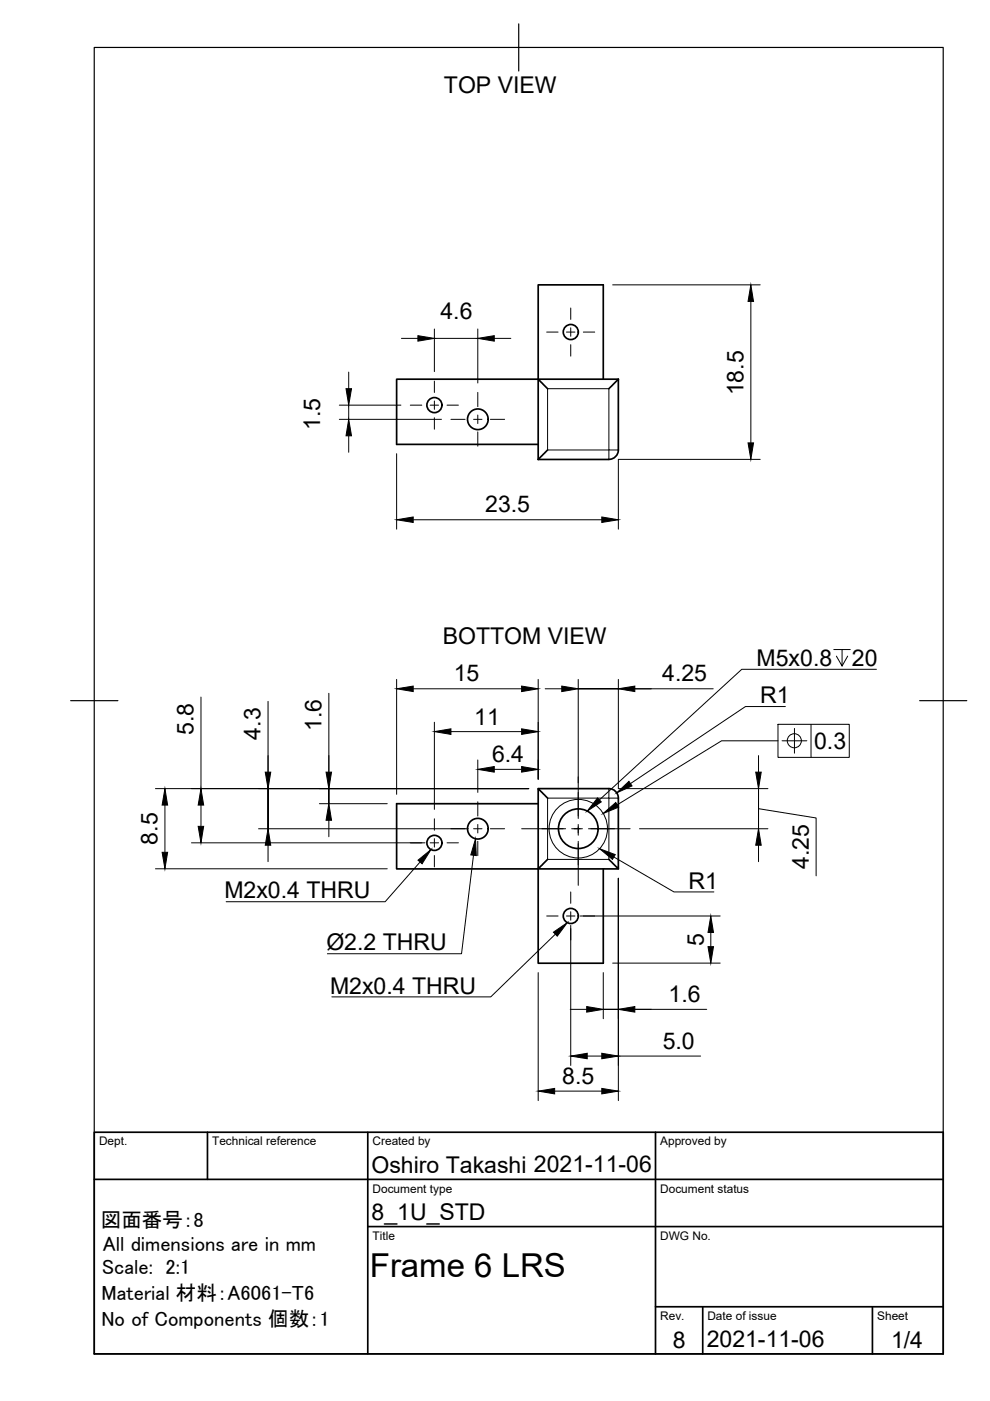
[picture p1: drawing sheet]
<svg xmlns="http://www.w3.org/2000/svg" width="210mm" height="297mm" viewBox="0 0 210 297" stroke-linecap="round" stroke-linejoin="round" font-family="sans-serif">
<!-- layer: Visible -->
<g fill="none" stroke="#000" stroke-width=".36">
<path d="M114.1 80.4h-30v13.8h30M114.1 80.4v-20h13.8v20M114.1 80.4h17M114.1 97.4h15M116.1 95.4l-2 2M116.1 82.4l-2-2v17M131.1 80.4l-2 2M131.1 80.4v15a2 2 0 0 1-2 2M114.1 170.4h-30v13.8h30M114.1 167.2h15M116.1 169.2l-2-2v17l2-2M129.1 167.2a2 2 0 0 1 2 2v15l-2-2"/>
<path d="M114.1 184.2v20h13.8v-20M114.1 184.2h17"/>
<circle cx="121" cy="70.4" r="1.6"/>
<circle cx="92.1" cy="85.9" r="1.6"/>
<circle cx="101.3" cy="88.9" r="2.19"/>
<circle cx="92.1" cy="178.7" r="1.6"/>
<circle cx="101.3" cy="175.7" r="2.19"/>
<circle cx="122.6" cy="175.7" r="4.2"/>
<circle cx="121" cy="194.2" r="1.6"/>
</g>
<!-- layer: Visible Narrow -->
<g fill="none" stroke="#000" stroke-width=".21">
<path d="M131.1 95.4h-2v-13h-13v13h13v2M129.1 167.2v2h-13v13h13v-13h2"/>
<circle cx="122.6" cy="175.7" r="6.2"/>
</g>
<!-- layer: Border -->
<path d="M20 10.1h180v276.9h-180zM110 5.1v10M15 148.6h10M195 148.6h10" fill="none" stroke="#000" stroke-width=".25"/>
<!-- layer: TitleBlock -->
<path d="M20 240.1h180v46.9h-180zM20 250h180M44 240.1v9.9M78 240.1v46.9M139 240.1v46.9M78 260.1h122M139 277.1h61M149 277.1v9.9M185 277.1v9.9" fill="none" stroke="#000" stroke-width=".36"/>
<!-- layer: Dimensions -->
<g fill="none" stroke="#000" stroke-width=".21">
<path d="M73.9 78.9v3.5M85.1 71.7h3.5M92.1 69.8v9M92.1 71.7h9.2M101.3 69.8v11.4M104.8 71.7h3.5M129.9 60.4h31.3M159.2 63.9v30M71.9 85.9h13.1M71.9 88.9h21.7M73.9 85.9v3M73.9 92.4v3.5"/>
<path d="M84.1 96.2v16M161.2 97.4h-30.1v14.8M87.6 110.2h40M42.6 147.8v19.4M56.8 148.7v18.5M69.7 147v20.2M84.1 144v24.4M87.6 146h23M92.1 153.1v18.5M95.6 155.1h15M114.1 144v21.2M115.6 146h3.5"/>
<path d="M122.6 146h8.5h-8.5M122.6 144v22M131.1 144v23.2h31.7M131.1 146h20.1M33 167.2h79.1M35 170.7v10M40.6 178.7h49.5M42.6 170.7v4.5M54.8 175.7h44.5M56.8 175.7v-8.5v8.5M56.8 179.2v3.5M67.7 170.4h14.4"/>
<path d="M69.7 170.4v-3.2v3.2M69.7 173.9v3.5M101.3 161.1v6.9M104.8 163.1h5.8M135.6 175.7h27.2M160.8 171.5l12.2 1.9v12.3M160.8 167.2v8.5v-8.5M160.8 160.2v3.5M160.8 179.2v3.5M33 184.2h49.1M121 196.2v29.7M123 194.2h29.7"/>
<path d="M131.1 186.2v47.1M150.7 197.7v3M114.1 206.2v27.1M120.9 214h3.5M127.9 214h3.2h-3.2M127.9 206.2v9.8M129.9 204.2h22.8M131.1 214h18.7M117.6 231.3h10M124.5 223.9h3.1M131.1 223.9h17.4"/>
</g>
<g fill="#000" stroke="#000" stroke-width=".21">
<path d="M88.6 71.2l3.5 .5-3.5 .6zM101.3 71.7l3.5-.5v1.1zM159.2 60.4l.6 3.5h-1.2zM73.4 82.4h1.1l-.6 3.5zM73.9 88.9l.6 3.5h-1.1zM158.6 93.9h1.2l-.6 3.5zM84.1 110.2l3.5-.6v1.2zM127.6 109.6l3.5 .6-3.5 .6zM84.1 146l3.5-.5v1.1zM92.1 155.1l3.5-.6v1.2zM110.6 154.5l3.5 .6-3.5 .6zM110.6 145.5l3.5 .5-3.5 .6z"/>
<path d="M119.1 145.5l3.5 .5-3.5 .6zM131.1 146l3.5-.5v1.1zM35 167.2l.5 3.5h-1.1zM42 175.2h1.2l-.6 3.5zM42.6 167.2l.6 3.5h-1.2zM56.8 175.7l.6 3.5h-1.2zM56.2 163.7h1.2l-.6 3.5zM69.7 170.4l.6 3.5h-1.2zM69.1 163.7h1.2l-.6 3.5zM101.3 163.1l3.5-.6v1.2zM110.6 162.5l3.5 .6-3.5 .6zM160.2 163.7h1.2l-.6 3.5z"/>
<path d="M160.8 175.7l.6 3.5h-1.2zM34.4 180.7h1.1l-.5 3.5zM150.7 194.2l.6 3.5h-1.2zM124.4 213.4l3.5 .6-3.5 .6zM131.1 214l3.5-.6v1.2zM150.1 200.7h1.2l-.6 3.5zM114.1 231.3l3.5-.5v1.1zM121 223.9l3.5-.6v1.2zM127.6 230.8l3.5 .5-3.5 .6zM127.6 223.3l3.5 .6-3.5 .6z"/>
</g>
<!-- layer: Center Lines -->
<g fill="none" stroke="#000" stroke-width=".21">
<path d="M115.9 70.4h2.4M120.1 70.4h1.8M121 65.3v2.4M121 69.5v1.8M121 73.1v2.4M123.7 70.4h2.4M87 85.9h2.4M91.2 85.9h1.8M92.1 80.8v2.4M92.1 85v1.8M92.1 88.6v2.4M94.8 85.9h2.4"/>
<path d="M95.6 88.9h3M100.4 88.9h1.8M101.3 83.2v3M101.3 88v1.8M101.3 91.6v3M104 88.9h3M87 178.7h2.4M91.2 178.7h1.8M92.1 173.6v2.4M92.1 177.8v1.8M94.8 178.7h2.4M95.6 175.7h3"/>
<path d="M100.4 175.7h1.8M101.3 170v3M101.3 174.8v1.8M101.3 178.4v3M104 175.7h3M110.6 175.7h9.3M121.2 175.7h2.3M122.6 164.7v8.8M122.6 174.8v2.3M122.6 178.4v9.3M124.8 175.7h8.8M92.1 181.4v2.4"/>
<path d="M115.9 194.2h2.4M120.1 194.2h1.8M121 189.1v2.4M121 193.3v1.8M121 196.9v2.4M123.7 194.2h2.4"/>
</g>
<!-- layer: Annotations -->
<path d="M126.7 169.2l.8 .8-3 2zM127.9 172.5l2.7-2.4 .6 1zM130.8 168.1l2.5-2.4 .7 .9zM88.6 182.4l2.8-2.3-1.9 3zM100.8 177.8l.2 3.6-1.2-.1zM117.3 197.6l3-2-2.1 2.9zM127.1 179.9l3.4 1.3-.6 1z" fill="#000" stroke="#000" stroke-width=".21"/>
<g fill="none" stroke="#000" stroke-width=".21">
<path d="M176.8 137.7h3.5M178.5 137.7v3.5l-1.2-2.1M179.7 139.1l-1.2 2.1M165 157.1h-12l-22.1 13.5M165 153.6h15.1v7h-15.1zM165.8 157.1h5.3M166.5 149.8h-8.4l-24.4 16.3M168.4 154.4v5.3M172 153.6v7M185.8 141.9h-28.5l-30.2 27.7M89.1 182.8l-7.4 8.4h-33.8M100.4 181.3l-2.5 20.9h-28.5"/>
<path d="M117.8 198.1l-13.7 13.3h-33.7M130.2 181.7l12.7 7.4h8.5"/>
<circle cx="168.4" cy="157.1" r="1.49"/>
</g>
<text font-size="7" x="78.4" y="270.6">Frame 6 LRS</text>
<g font-size="4.9">
<text x="94.1" y="19.8">TOP VIEW</text>
<text x="93.4" y="67.6">4.6</text>
<text x="157.6" y="83.8" transform="rotate(-90 157.6 83.8)">18.5</text>
<text x="67.9" y="91.2" transform="rotate(-90 67.9 91.2)">1.5</text>
<text x="102.9" y="108.6">23.5</text>
<text x="93.9" y="136.5">BOTTOM VIEW</text>
<text x="160.4" y="141.2">M5x0.8</text>
<text x="180.6" y="141.2">20</text>
<text x="96.2" y="144.5">15</text>
<text x="140.4" y="144.5">4.25</text>
<text x="161.2" y="149.1">R1</text>
<text x="41" y="155.9" transform="rotate(-90 41 155.9)">5.8</text>
<text x="68.2" y="155.1" transform="rotate(-90 68.2 155.1)">1.6</text>
<text x="100.6" y="153.6">11</text>
<text x="55.3" y="156.8" transform="rotate(-90 55.3 156.8)">4.3</text>
<text x="104.3" y="161.6">6.4</text>
<text x="172.6" y="158.8">0.3</text>
<text x="33.4" y="179.1" transform="rotate(-90 33.4 179.1)">8.5</text>
<text x="171.5" y="184.3" transform="rotate(-90 171.5 184.3)">4.25</text>
<text x="47.6" y="190.5">M2x0.4 THRU</text>
<text x="146" y="188.4">R1</text>
<text x="69.2" y="201.5">Ø2.2 THRU</text>
<text x="149.2" y="200.6" transform="rotate(-90 149.2 200.6)">5</text>
<text x="70" y="210.7">M2x0.4 THRU</text>
<text x="141.8" y="212.4">1.6</text>
<text x="140.5" y="222.3">5.0</text>
<text x="119.2" y="229.8">8.5</text>
<text x="78.8" y="248.6">Oshiro Takashi 2021-11-06</text>
<text x="78.8" y="258.6">8_1U_STD</text>
<text x="142.6" y="285.7">8</text>
<text x="149.8" y="285.6">2021-11-06</text>
<text x="188.9" y="285.8">1/4</text>
</g>
<g font-size="4.4">
<text x="21.4" y="260.2">図面番号：8</text>
<text x="21.8" y="265.2">All dimensions are in mm</text>
<text x="21.5" y="275.7">Material 材料：A6061-T6</text>
<text x="21.6" y="270.2">Scale: 2:1</text>
<text x="21.5" y="281.2">No of Components 個数：1</text>
</g>
<g font-size="2.5">
<text x="21" y="242.9">Dept.</text>
<text x="45" y="242.9">Technical reference</text>
<text x="79" y="242.9">Created by</text>
<text x="140" y="242.9">Approved by</text>
<text x="79" y="252.8">Document type</text>
<text x="140" y="252.8">Document status</text>
<text x="79" y="262.9">Title</text>
<text x="140" y="262.9">DWG No.</text>
<text x="140" y="279.9">Rev.</text>
<text x="150" y="279.9">Date of issue</text>
<text x="186" y="279.9">Sheet</text>
</g>
</svg>
